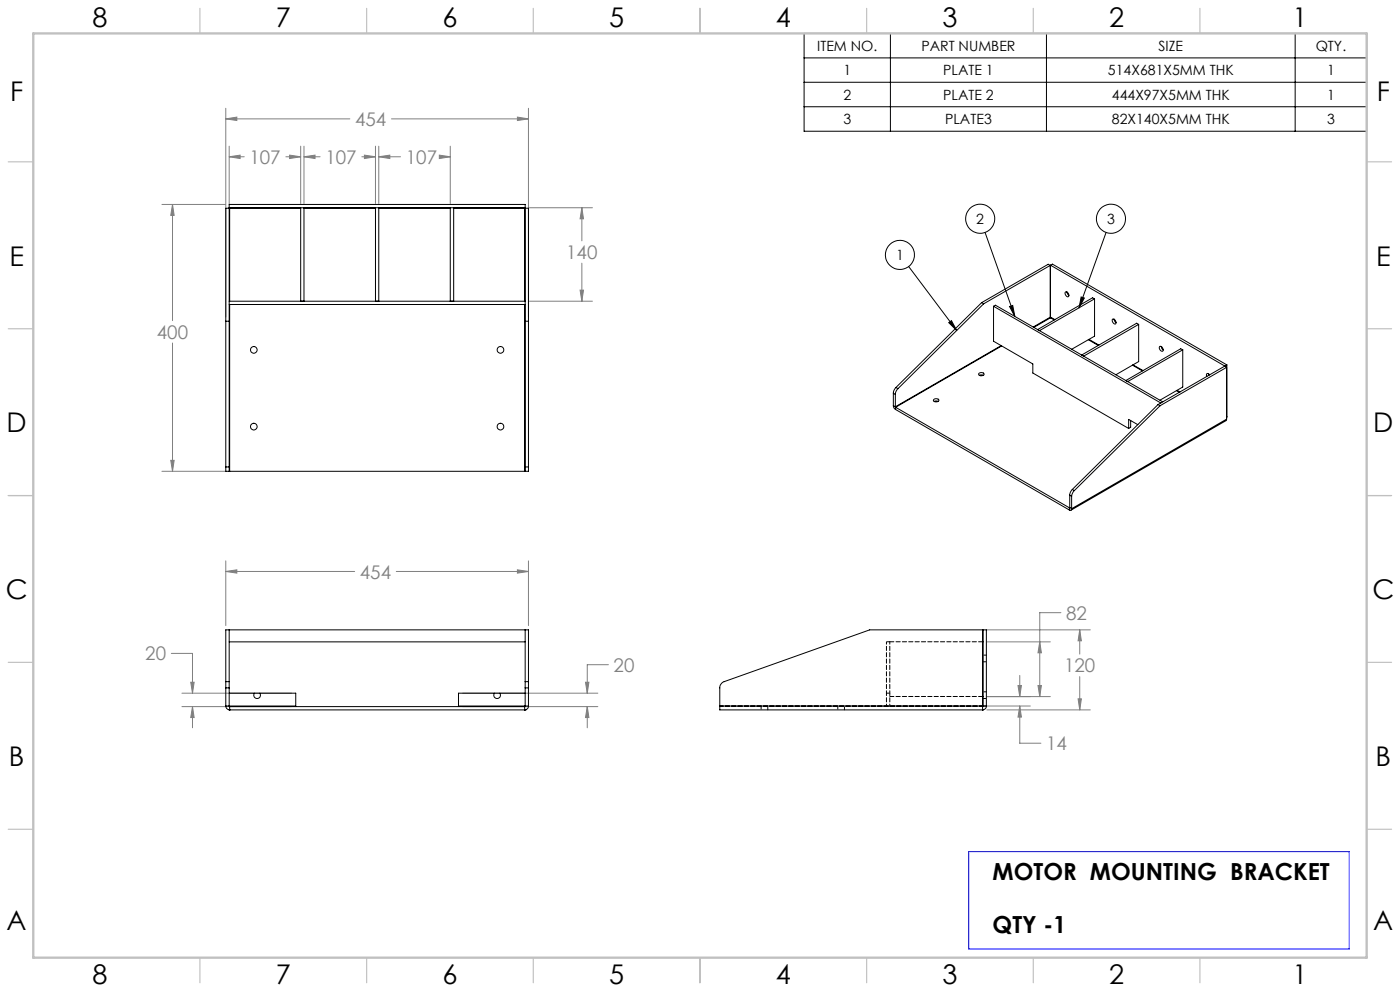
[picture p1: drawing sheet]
<svg xmlns="http://www.w3.org/2000/svg" width="420mm" height="297mm" viewBox="0 0 420 297" stroke-linecap="round" stroke-linejoin="round" font-family="sans-serif">
<g fill="none" stroke="#000" stroke-width=".3">
<path d="M241.2 10h168.8v29.3h-168.8zM241.2 17.4h168.8M267.1 10v29.3M313.9 10v29.3M388.5 10v29.3M241.2 24.7h168.8M241.2 32h168.8M272.6 79.9l14.4 19.2M295.5 69.7l8.9 25.1M331.8 69.7l-8.1 22.6M284.6 96.7l.8-.6 1.6 3zM302.9 91.9l.9-.4 .6 3.3z"/>
<path d="M324.3 89l1 .3-1.6 3z"/>
<circle cx="270" cy="76.4" r="4.4"/>
<circle cx="294.1" cy="65.5" r="4.4"/>
<circle cx="333.3" cy="65.5" r="4.4"/>
</g>
<g fill="none" stroke="#808080" stroke-width=".3">
<path d="M67.7 35.6l3.3-.5v1zM67.7 32.5v62.5M67.7 35.6h37.3M117.4 35.6h41.1M155.2 35.1l3.3 .5-3.3 .5zM158.5 32.5v62.5M68.8 47l3.2-.5v1zM68.8 43.8v17.3M68.8 47h4.5M85.8 47h4.4M86.9 46.5l3.3 .5-3.3 .5zM90.2 43.8v17.2"/>
<path d="M91.2 47l3.3-.5v1zM91.2 47h4.8M91.2 43.8v17.2M108.5 47h4.1M109.3 46.5l3.3 .5-3.3 .5zM112.6 43.8v17.2M113.6 47l3.3-.5v1zM113.6 47h6.6M113.6 43.8v17.2M131.8 46.5l3.3 .5-3.3 .5zM132.7 47h2.4M135.1 43.8v17.2"/>
<path d="M48.6 61.3h18.9M51.8 61.3l.4 3.3h-1zM51.8 61.3v34.8M158.8 62.3h18.9M174.6 62.3l.4 3.3h-1zM174.6 62.3v9.9M174.6 78.9v11.4M158.8 90.3h18.9M174 87h1l-.4 3.3zM51.8 102.8v38.4M51.2 138h1l-.4 3.2zM48.6 141.2h18.9"/>
<path d="M67.7 171.3l3.3-.5v1zM67.7 168.1v19.4M67.7 171.3h38.7M118.9 171.3h39.6M155.2 170.8l3.3 .5-3.3 .5zM158.5 168.1v19.4M51.4 195.8h6.3v11.9M182.5 199.2h-6.3v8.5M296.1 188.8h31M296.2 192.4h18.9M311.9 192.4l.5 3.2h-1zM318.3 183.6h-6.4v25.2"/>
<path d="M323.9 188.8l.5 3.2h-1zM323.9 188.8v7.2M54.6 211.8h32.9M54.6 207.7h32.9M57.2 204.5h1l-.5 3.2zM57.7 211.8l.5 3.2h-1zM57.7 211.8v6.3M138.8 211.8h40.6M138.8 207.7h40.6M175.6 204.5h1.1l-.5 3.2zM176.2 211.8l.5 3.2h-1.1zM176.2 211.8v6.3"/>
<path d="M296.1 212.8h31M296.1 211.6h13M296.2 208.8h18.9M305.4 205.5h1l-.5 3.3zM305.9 211.6l.5 3.3h-1zM305.9 211.6v11.1h6.4M305.9 202.4v6.4M311.4 205.5h1l-.5 3.3zM323.4 209.4h1l-.5 3.4zM323.9 202.8v10"/>
</g>
<g fill="none" stroke="#c0c0c0" stroke-width=".35">
<path d="M60 2.5v7.5M110 2.5v7.5M160 2.5v7.5M210 2.5v7.5M260 2.5v7.5M310 2.5v7.5M360 2.5v7.5M2.5 48.5h7.5M410 48.5h7.5M2.5 98.5h7.5M410 98.5h7.5M2.5 148.5h7.5"/>
<path d="M410 148.5h7.5M2.5 198.5h7.5M410 198.5h7.5M2.5 248.5h7.5M410 248.5h7.5M60 287v7.5M110 287v7.5M160 287v7.5M210 287v7.5M260 287v7.5M310 287v7.5M360 287v7.5"/>
</g>
<path d="M10 10h400v277h-400z" fill="none" stroke="#c0c0c0" stroke-width=".7"/>
<path d="M290.6 255.2h114.1v29.2h-114.1z" fill="none" stroke="#00f" stroke-width=".3"/>
<path d="M284.6 96.7l.8-.6 1.6 3zM302.9 91.9l.9-.4 .6 3.3zM324.3 89l1 .3-1.6 3z" fill="#000"/>
<path d="M67.7 171.3l3.3-.5v1zM155.2 170.8l3.3 .5-3.3 .5zM176.2 211.8l.5 3.2h-1.1zM175.6 204.5h1.1l-.5 3.2zM57.2 204.5h1l-.5 3.2zM57.7 211.8l.5 3.2h-1zM51.8 61.3l.4 3.3h-1zM51.2 138h1l-.4 3.2zM67.7 35.6l3.3-.5v1zM155.2 35.1l3.3 .5-3.3 .5zM86.9 46.5l3.3 .5-3.3 .5zM68.8 47l3.2-.5v1zM91.2 47l3.3-.5v1zM109.3 46.5l3.3 .5-3.3 .5zM113.6 47l3.3-.5v1zM131.8 46.5l3.3 .5-3.3 .5zM174 87h1l-.4 3.3zM174.6 62.3l.4 3.3h-1zM323.9 188.8l.5 3.2h-1zM323.4 209.4h1l-.5 3.4zM305.4 205.5h1l-.5 3.3zM305.9 211.6l.5 3.3h-1zM311.9 192.4l.5 3.2h-1zM311.4 205.5h1l-.5 3.3z" fill="#808080"/>
<g fill="none" stroke="#000" stroke-width=".3">
<path d="M68.8 62.4h.1M68.8 62.3v.1M68.8 62.4h-1.1v77.5M68.8 62.3v-1h88.8v1M68.8 62.4v77.5M68.8 62.3h88.8M68.9 62.4v27.9M68.9 62.4h21.3M90.2 62.3v28M91.2 62.3v28M91.2 62.4h21.4M112.6 62.3v28"/>
<path d="M113.6 62.3v28M113.6 62.4h21.5M135.1 62.3v28M136.1 62.3v28M136.1 62.4h21.3M157.4 62.4h.2M157.4 62.4v27.9M157.6 62.3v.1M157.6 62.4h.9v77.5M157.6 62.4v77.5M315.1 79.5l-20 11.5M315.1 79.5v15.6"/>
<path d="M315.1 79.5l-.6-.3-20 11.5M315.1 79.5v15.5M315.1 79.5l52.4 30.2M315.1 79.5l.6-.3 52.4 30.2M67.7 96.3h1.1M68.8 90.3h88.8M68.8 91.3h88.8M68.9 91.3v49.9M157.4 91.3v49.9M157.6 96.3h.9M294.5 90.7l.6 .3M294.5 90.7l-25.7 25.4"/>
<path d="M295.1 91l-25.7 25.5M298.1 91.8v10.5l11.7 6.8v2.7l28.8 16.6M298.1 91.8l50.2 29M298.1 91.8l.5-.3 50.2 28.9M311.3 98.8l16.5-9.6 .6 .4-16.5 9.5zM315.1 95.1v.1M315.1 95.1l-5.1 2.9M315.1 95v.2M315.1 95.2l-4.9 2.9M315.1 95.2l1.2 .7M315.1 95l1.3 .8M319.7 87.5a.85 .85 0 0 1 .8 .5 .85 .85 0 0 1-.2 1 1.08 1.08 0 0 1-.6-1.5z"/>
<path d="M320.1 87.5l.6 1M328.4 89.6v11.1l-6.9 4M333.8 95.6a.87 .87 0 0 1 .9 .5 .87 .87 0 0 1-.2 1 1.06 1.06 0 0 1-.7-1.5zM334.2 95.7l.6 1M341.6 97.2v11.2l-6.8 3.9M268 117.9l.6 .3M268 117.9v3.7M268.6 118.2v3.7M268.8 116.1l-.6 .8-.2 1M268.8 116.1l.6 .4M269.4 116.5l-.6 .8-.2 .9M280.1 119.8a.89 .89 0 0 1 1.5 .3 .81 .81 0 0 1-.9 .4 .81 .81 0 0 1-.6-.7z"/>
<path d="M293.7 111.9a.78 .78 0 0 1 .9-.3 .78 .78 0 0 1 .5 .8 .83 .83 0 0 1-.9 .3 .83 .83 0 0 1-.5-.8zM293.8 112.5h1.2M300.3 103.6l-31.7 18.3M300.5 103.7l-31.8 18.4M324.5 106.4l16.5-9.5 .6 .3-16.5 9.5zM326.5 101.8l3 1.7M326.7 101.7l3 1.7M337.7 114l16.5-9.5 .6 .3-16.5 9.6zM339.7 109.4l3 1.8M339.9 109.4l3 1.7M347.9 103.8a.87 .87 0 0 1 .9 .5 .87 .87 0 0 1-.2 1 1.02 1.02 0 0 1-.7-1.5zM348.4 103.9l.1 .6 .5 .4"/>
<path d="M353 117.1l.8 .5M353.1 117l.9 .5M354.8 104.8v11.2l-6.8 3.9M362.5 112a.47 .47 0 0 0-.6 .2 .47 .47 0 0 0 .2 .6M362.5 112l.4 .4M362.5 112l.1 .5M367.5 109.7v.1M368 110.1l-20 11.5M368 110.1v15.5M368 110.1l-.6-.4-20 11.5M368.1 109.4l-.6 .3M368.1 109.4v15.5"/>
<path d="M67.7 139.9v1.3h1.1M67.7 139.9h1.1M68.8 139.9v1.3M157.6 139.9v1.3M157.6 139.9h.9M158.5 139.9v1.3h-.9M268 121.6l.2 .6 .5 .5M268 121.6l.6 .3M268.6 121.9l.1 .2M268.7 122.1l52.1 30.1M268.7 122.7l52.1 30.2M268.7 122.1v.6"/>
<path d="M280.2 120.3h1.2M339.2 126v2.1l-.6 .3M341.3 127.3l-2.7-1.6v2.7M347.4 121.2l.6 .4M347.4 121.2l-25.7 25.5M348 121.6l-25.7 25.4M368 125.6l-.2 .5-46.5 26.8M368 125.6l-46.5 26.9M368.1 124.9l-.1 .4M368.1 124.9l-.1 .1M68.8 141.2h.1M68.9 141.2h88.5"/>
<path d="M157.4 141.2h.2M320.8 152.2v.7M320.9 152.1l-.1 .1M320.9 148.4l.6 .4M320.9 152.1l.6 .4M320.9 148.4v3.7M321.5 152.5a.41 .41 0 0 1-.2 .4 .41 .41 0 0 1-.5 0M321.5 148.8v3.7M321.7 146.7l-.6 .8-.2 .9M321.7 146.7l.6 .3M322.3 147l-.6 .8-.2 1M68.8 192.4h88.8"/>
<path d="M68.8 188.8v15.5M157.6 188.8v15.5M294.8 192.4h.1M67.7 204.3v1.9M67.7 211.6a1.21 1.21 0 0 0 1.2 1.2v-1M67.7 211.6h21M67.7 204.3v-15.5h90.8v15.5M67.7 206.2v5.4M67.7 206.2h1.1M67.7 204.3h1.1M68.8 204.3v1.9M68.8 206.2l.1 5.6"/>
<path d="M68.8 212.8h.1M68.8 207.7h19.9v4.1M68.8 212.8h88.8M68.9 211.8h88.5M76.3 207.7a1 1 0 0 0 .2 1.4 1 1 0 0 0 1.3 0 1 1 0 0 0 .1-1.4M137.5 211.6h21M148.3 207.7a1 1 0 0 0 .2 1.4 1 1 0 0 0 1.3 0 1 1 0 0 0 .1-1.4M157.6 204.3v1.9M157.6 206.2l-.2 5.6M157.6 212.8h.1M157.6 207.7h-20.1v4.1M157.6 206.2h.9"/>
<path d="M157.6 204.3h.9M158.5 204.3v1.9M158.5 211.6a1.14 1.14 0 0 1-1.1 1.2v-1M158.5 206.2v5.4M215.9 211.6v-5.4a2 2 0 0 1 1.3-1.9l43.7-15.5h33.9v22.8M215.9 211.6v1.2h78.9M215.9 211.6h78.9M294.8 211.6v1.2M294.8 212.8h.1M294.8 208.8h.1M294.9 211.6l-.1 .2M294.9 211.6h1"/>
<path d="M294.9 211.6v-22.8h1v22.8M295.9 211.6a1.14 1.14 0 0 1-1.1 1.2"/>
<circle cx="76.1" cy="104.8" r=".99"/>
<circle cx="150.1" cy="104.9" r="1"/>
<circle cx="76.1" cy="127.8" r=".99"/>
<circle cx="150.1" cy="127.9" r="1"/>
</g>
<path d="M266.9 192.3h27.9M294.8 208.7h-27.9" fill="none" stroke="#000" stroke-width=".3" stroke-dasharray="1.3 .6"/>
<g fill="none" stroke="#000" stroke-width=".3" stroke-dasharray="1.3 .6" stroke-dashoffset=".5">
<path d="M266.9 192.3h-1M294.9 198.3h1M295.9 196.3h-1M228.3 211.7v1M230.3 212.7v-1M251.3 211.7v1M253.3 212.7v-1M265.9 207.7h1M265.9 211.7v-4M266.9 211.7v-4M294.9 209.3h1M295.9 211.6h-1"/>
<path d="M295.9 207.3h-1"/>
</g>
<path d="M265.9 192.3v15.4M266.9 192.3v15.4" fill="none" stroke="#000" stroke-width=".3" stroke-dasharray="1.3 .6" stroke-dashoffset=".6"/>
<path d="M215.9 211.6h78.9M294.8 211.7h-78.9M294.8 211.6h-78.9" fill="none" stroke="#000" stroke-width=".3" stroke-dasharray="1.3 .6" stroke-dashoffset=".3"/>
<g font-size="8.1">
<text x="27.8" y="8">8</text>
<text x="82.8" y="8">7</text>
<text x="132.8" y="8">6</text>
<text x="182.8" y="8">5</text>
<text x="232.8" y="8">4</text>
<text x="282.8" y="8">3</text>
<text x="332.8" y="8">2</text>
<text x="387.8" y="8">1</text>
<text x="3" y="30.4">F</text>
<text x="413" y="30.4">F</text>
<text x="2.8" y="79.6">E</text>
<text x="412.8" y="79.6">E</text>
<text x="2" y="129.6">D</text>
<text x="412" y="129.6">D</text>
<text x="1.7" y="179.6">C</text>
<text x="411.7" y="179.6">C</text>
<text x="2.7" y="229.6">B</text>
<text x="412.7" y="229.6">B</text>
<text x="2" y="278.9">A</text>
<text x="412" y="278.9">A</text>
<text x="27.8" y="295">8</text>
<text x="82.8" y="295">7</text>
<text x="132.8" y="295">6</text>
<text x="182.8" y="295">5</text>
<text x="232.8" y="295">4</text>
<text x="282.8" y="295">3</text>
<text x="332.8" y="295">2</text>
<text x="387.8" y="295">1</text>
</g>
<g font-size="7.1">
<text x="297.8" y="263.6">MOTOR MOUNTING BRACKET</text>
<text x="297.8" y="279.7">QTY -1</text>
</g>
<g font-size="5.6" fill="#808080">
<text x="106.5" y="37.7">454</text>
<text x="74.8" y="49.1">107</text>
<text x="97.6" y="49.1">107</text>
<text x="121.8" y="49.1">107</text>
<text x="169.9" y="77.6">140</text>
<text x="47.1" y="101.6">400</text>
<text x="108" y="173.4">454</text>
<text x="319.8" y="185.7">82</text>
<text x="43.6" y="197.9">20</text>
<text x="184.1" y="201.3">20</text>
<text x="319.2" y="201.5">120</text>
<text x="313.8" y="224.9">14</text>
</g>
<g font-size="4.2">
<text x="245.1" y="15.2">ITEM NO.</text>
<text x="276.4" y="15.2">PART NUMBER</text>
<text x="347.6" y="15.2">SIZE</text>
<text x="394.7" y="15.2">QTY.</text>
<text x="253" y="22.5">1</text>
<text x="282.9" y="22.5">PLATE 1</text>
<text x="332.4" y="22.5">514X681X5MM THK</text>
<text x="398.1" y="22.5">1</text>
<text x="253" y="29.9">2</text>
<text x="282.9" y="29.9">PLATE 2</text>
<text x="333.6" y="29.9">444X97X5MM THK</text>
<text x="398.1" y="29.9">1</text>
<text x="253" y="37.2">3</text>
<text x="283.5" y="37.2">PLATE3</text>
<text x="333.6" y="37.2">82X140X5MM THK</text>
<text x="398.1" y="37.2">3</text>
<text x="292.9" y="67.1">2</text>
<text x="332.1" y="67.1">3</text>
<text x="268.8" y="78">1</text>
</g>
</svg>
